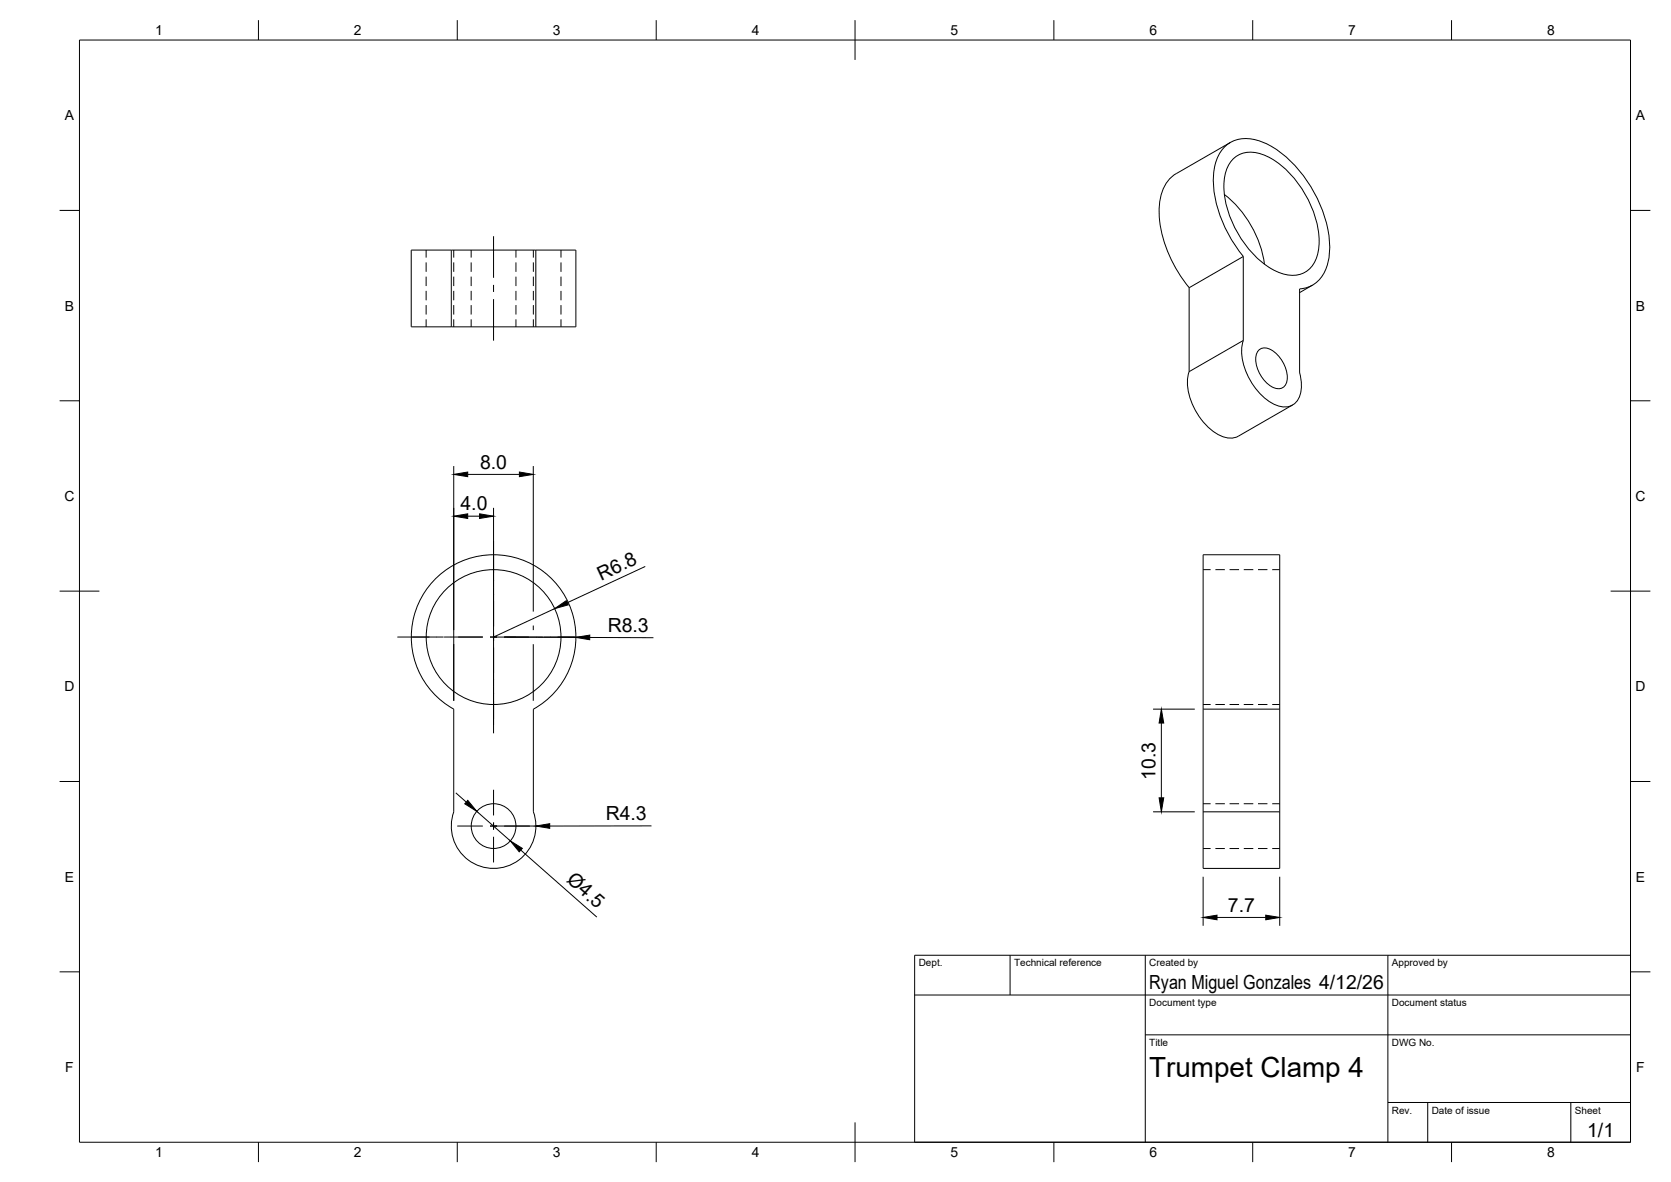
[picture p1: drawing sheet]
<svg xmlns="http://www.w3.org/2000/svg" width="420mm" height="297mm" viewBox="0 0 420 297" stroke-linecap="round" stroke-linejoin="round" font-family="sans-serif">
<!-- layer: Visible -->
<g fill="none" stroke="#000" stroke-width=".25">
<path d="M309.4 35.8l-13.6 7.8a10.3 10.3 0 0 0-4.4 9.2 31.9 31.9 0 0 0 7.6 19.5M310.4 39.7a7.1 7.1 0 0 1 7.9-.5 25.5 25.5 0 0 1 12.4 15.5 15.3 15.3 0 0 1-.2 11.3 6.4 6.4 0 0 1-8 2.8 22.4 22.4 0 0 1-12-11.6 21.4 21.4 0 0 1-2.5-13.4 7.6 7.6 0 0 1 2.4-4.1zM307.8 48.9a27.4 27.4 0 0 1 10.1 17.5M113.5 62.9h-10.1v19.2h10.1M113.5 62.9h21.2M113.5 62.9v19.2M134.7 62.9h10.1v19.2h-10.1M134.7 62.9v19.2M299 72.3v21.1l13.6-7.8M312.6 64.5v21.1M312.6 64.5l-13.6 7.8M312.6 64.5a31.1 31.1 0 0 1-7.5-20.6 9.2 9.2 0 0 1 5.7-8.7 12.1 12.1 0 0 1 10.2 2.4 32.4 32.4 0 0 1 13.3 25.1 10.2 10.2 0 0 1-4.2 8.9l-2.1 .8-1.2 .2"/>
<path d="M326.8 72.6v21.1M330 71.7l-3.2 1.8M113.5 82.1h21.2M299 93.4a13.7 13.7 0 0 0 3 12 10.8 10.8 0 0 0 7.1 4.7l1.6-.2 .7-.3 13.6-7.8M312.6 85.5a13.3 13.3 0 0 0 2.6 11.5 11.6 11.6 0 0 0 7.5 5.3 4.1 4.1 0 0 0 4.4-4 11.3 11.3 0 0 0-.3-4.6M316.7 87.8a3 3 0 0 1 3.7 .6 8 8 0 0 1 3 7.9 2.32 2.32 0 0 1-3.7 .9 8.2 8.2 0 0 1-3.7-8.4zM302.5 178.2v-38.8h19.3v38.8M302.5 178.2v25.8M302.5 178.2h19.3M321.8 178.2v25.8M134.1 204a10.6 10.6 0 0 1-10 14.2 10.6 10.6 0 0 1-10-14.2v-25.8a20.7 20.7 0 0 1-5.9-31.3 20.7 20.7 0 0 1 31.8 0 20.7 20.7 0 0 1-5.9 31.3v25.8M302.5 204v14.2h19.3v-14.2"/>
<path d="M302.5 204h19.3"/>
<circle cx="124.1" cy="160.1" r="16.9"/>
<circle cx="124.1" cy="207.6" r="5.6"/>
</g>
<!-- layer: Hidden -->
<g fill="none" stroke="#000" stroke-width=".25">
<path d="M107.1 62.9v1.8M107.1 65.9v2.4M107.1 69.5v2.4M107.1 73.1v2.4M107.1 76.7v2.3M114.1 62.9v1.8M114.1 65.9v2.4M114.1 69.5v2.4M114.1 73.1v2.4M114.1 76.7v2.3M118.5 62.9v1.8M118.5 65.9v2.4"/>
<path d="M118.5 69.5v2.4M118.5 73.1v2.4M118.5 76.7v2.3M129.7 62.9v1.8M129.7 65.9v2.4M129.7 69.5v2.4M129.7 73.1v2.4M129.7 76.7v2.3M134.1 62.9v1.8M134.1 65.9v2.4M134.1 69.5v2.4M134.1 73.1v2.4"/>
<path d="M134.1 76.7v2.3M141.1 62.9v1.8M141.1 65.9v2.4M141.1 69.5v2.4M141.1 73.1v2.4M141.1 76.7v2.3M107.1 80.2v1.9M114.1 80.2v1.9M118.5 80.2v1.9M129.7 80.2v1.9M134.1 80.2v1.9M141.1 80.2v1.9"/>
<path d="M302.5 143.2h1.9M305.6 143.2h2.4M309.2 143.2h2.4M312.7 143.2h2.4M316.3 143.2h2.4M319.9 143.2h1.9M302.5 177h1.9M305.6 177h2.4M309.2 177h2.4M312.7 177h2.4M316.3 177h2.4M319.9 177h1.9"/>
<path d="M302.5 202h1.9M302.5 213.2h1.9M305.6 202h2.4M305.6 213.2h2.4M309.2 202h2.4M309.2 213.2h2.4M312.7 202h2.4M312.7 213.2h2.4M316.3 202h2.4M316.3 213.2h2.4M319.9 202h1.9M319.9 213.2h1.9"/>
</g>
<!-- layer: BORDER -->
<g fill="none" stroke="#000" stroke-width=".25">
<path d="M20 10.1h390v276.9h-390zM65 5.1v5M115 5.1v5M165 5.1v5M215 5.1v10M265 5.1v5M315 5.1v5M365 5.1v5M15 52.9h5M410 52.9h5M15 100.7h5M410 100.7h5"/>
<path d="M15 148.6h10M405 148.6h10M15 196.4h5M410 196.4h5M15 244.2h5M410 244.2h5M65 287v5M115 287v5M165 287v5M215 282.1v9.9M265 287v5M315 287v5"/>
<path d="M365 287v5"/>
</g>
<!-- layer: TITLEBLOCK -->
<path d="M230 240.1h180v46.9h-180zM230 250h180M254 240.1v9.9M288 240.1v46.9M349 240.1v46.9M288 260.1h122M349 277.1h61M359 277.1v9.9M395 277.1v9.9" fill="none" stroke="#000" stroke-width=".25"/>
<!-- layer: Smart Centers -->
<g fill="none" stroke="#000" stroke-width=".25">
<path d="M124.1 59.4v10.4M124.1 71.6v1.8M124.1 75.2v10.4M124.1 135.9v11.7M124.1 147.6v9.8M124.1 159.2v1.8M99.9 160.1h11.6M111.7 160.1h9.7M123.2 160.1h1.8M124.1 162.8v9.8M124.1 172.6v11.7M126.8 160.1h9.7"/>
<path d="M136.6 160.1h11.7M124.1 198.5v6.4M115 207.6h6.4M123.2 207.6h1.8M124.1 206.7v1.8M124.1 210.3v6.4M126.8 207.6h6.4"/>
</g>
<!-- layer: FD_Dimensions -->
<g fill="none" stroke="#000" stroke-width=".25">
<path d="M114.1 117.1v59M117.6 119.2h13M134.1 117.1v36.6M117.6 129.7h3M124.1 127.6v54.6M134.1 157.2v1.2M139.4 153l-15.3 7.1 20.7 .1M162.2 142.4l-19.6 9.1M134.1 161.9v14.2M148.3 160.2l16 .1M289.9 178.2h10.5M114.6 199.2l2.6 2.4"/>
<path d="M292 181.7v18.8M119.9 203.9l8.4 7.4M124.1 207.6h10.6M130.9 213.6l19.2 16.9M163.8 207.5l-25.6 .1M289.9 204h10.5M302.5 220.3v12.3M306 230.6h12.3M321.8 220.3v12.3"/>
</g>
<g fill="#000" stroke="#000" stroke-width=".25">
<path d="M114.1 119.2l3.5-.6v1.2zM130.6 118.6l3.5 .6-3.5 .6zM114.1 129.7l3.5-.6v1.2zM120.6 129.1l3.5 .6-3.5 .6zM139.4 153l3-2.1 .5 1.1zM144.8 160.2l3.5-.6v1.2zM292 178.2l.6 3.5h-1.2zM117.6 201.1l2.3 2.8-3-1.9zM128.3 211.3l3 1.9-.7 .9zM134.7 207.6l3.5-.6v1.2zM291.4 200.5h1.2l-.6 3.5zM302.5 230.6l3.5-.6v1.1z"/>
<path d="M318.3 230l3.5 .6-3.5 .5z"/>
</g>
<text font-size="7" x="289" y="270.6">Trumpet Clamp 4</text>
<g font-size="4.9">
<text x="120.7" y="117.8">8.0</text>
<text x="115.8" y="128.3">4.0</text>
<text x="151.2" y="145.9" transform="rotate(-25 151.2 145.9)">R6.8</text>
<text x="152.8" y="158.7">R8.3</text>
<text x="290.6" y="196" transform="rotate(-90 290.6 196)">10.3</text>
<text x="152.3" y="206.1">R4.3</text>
<text x="142.2" y="221.5" transform="rotate(41 142.2 221.5)">Ø4.5</text>
<text x="308.7" y="229.2">7.7</text>
<text x="289" y="248.5">Ryan Miguel Gonzales 4/12/26</text>
<text x="399.1" y="285.7">1/1</text>
</g>
<g font-size="3.5">
<text x="39" y="8.8">1</text>
<text x="89" y="8.8">2</text>
<text x="139" y="8.8">3</text>
<text x="189" y="8.8">4</text>
<text x="239" y="8.8">5</text>
<text x="289" y="8.8">6</text>
<text x="339" y="8.8">7</text>
<text x="389" y="8.8">8</text>
<text x="16.3" y="30.2">A</text>
<text x="411.3" y="30.2">A</text>
<text x="16.3" y="78">B</text>
<text x="411.3" y="78">B</text>
<text x="16.2" y="125.9">C</text>
<text x="411.2" y="125.9">C</text>
<text x="16.2" y="173.7">D</text>
<text x="411.2" y="173.7">D</text>
<text x="16.3" y="221.6">E</text>
<text x="411.3" y="221.6">E</text>
<text x="16.4" y="269.4">F</text>
<text x="411.4" y="269.4">F</text>
<text x="39" y="290.8">1</text>
<text x="89" y="290.8">2</text>
<text x="139" y="290.8">3</text>
<text x="189" y="290.8">4</text>
<text x="239" y="290.8">5</text>
<text x="289" y="290.8">6</text>
<text x="339" y="290.8">7</text>
<text x="389" y="290.8">8</text>
</g>
<g font-size="2.5">
<text x="231" y="242.9">Dept.</text>
<text x="255" y="242.9">Technical reference</text>
<text x="289" y="242.9">Created by</text>
<text x="350" y="242.9">Approved by</text>
<text x="289" y="252.8">Document type</text>
<text x="350" y="252.8">Document status</text>
<text x="289" y="262.9">Title</text>
<text x="350" y="262.9">DWG No.</text>
<text x="350" y="279.9">Rev.</text>
<text x="360" y="279.9">Date of issue</text>
<text x="396" y="279.9">Sheet</text>
</g>
</svg>
